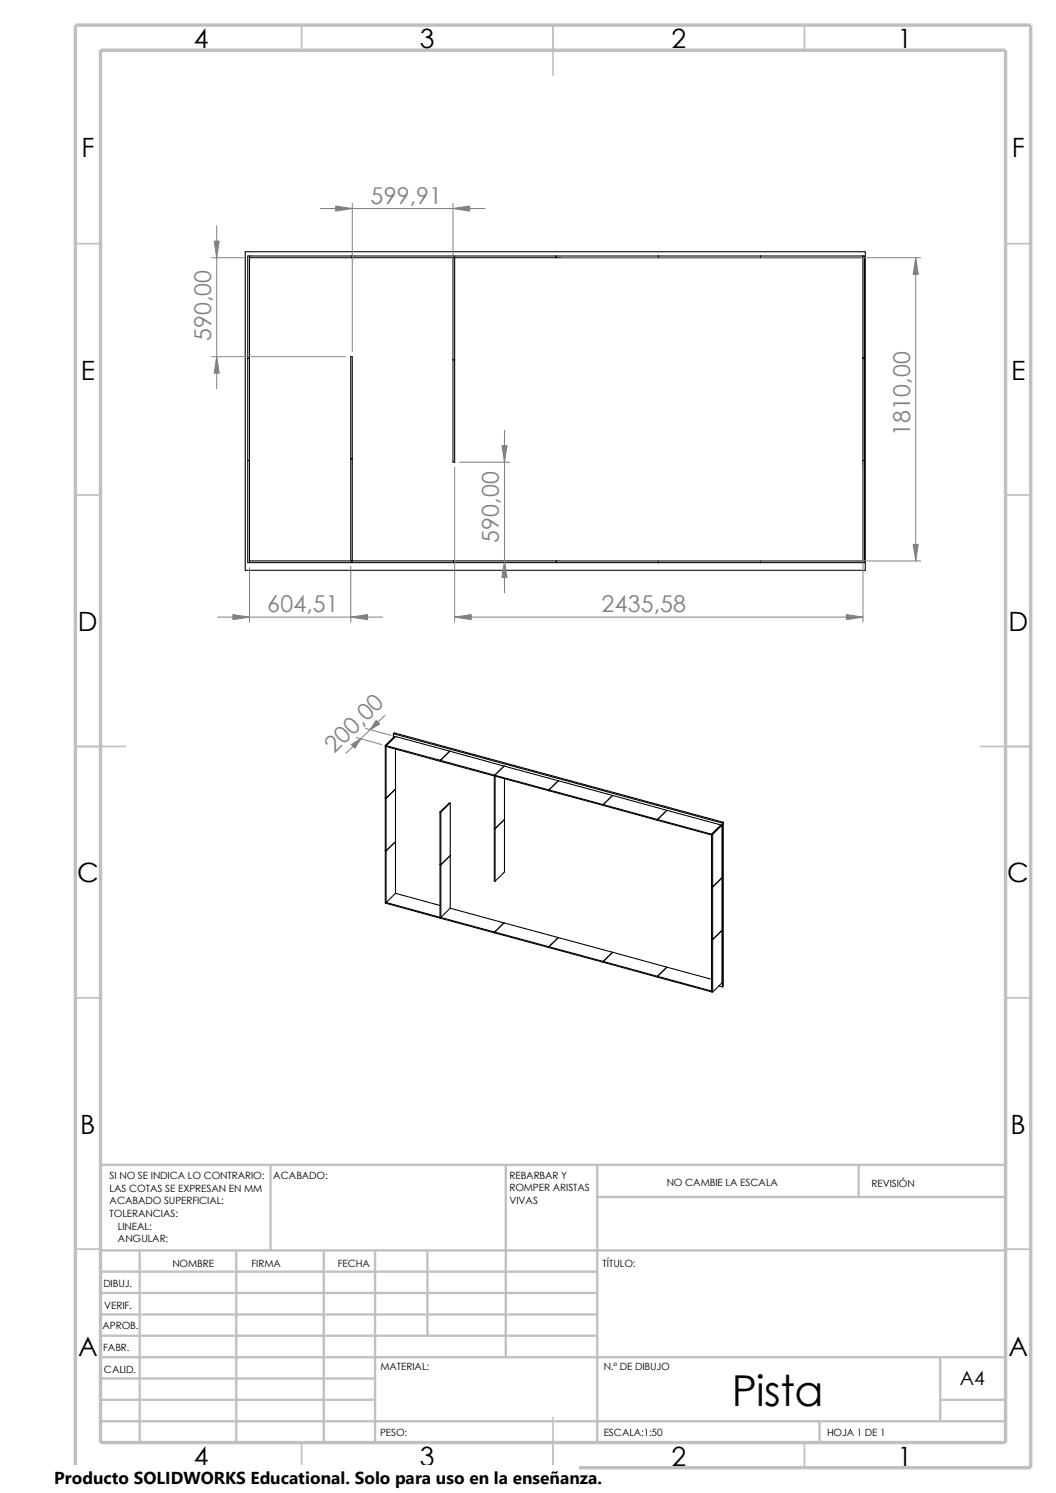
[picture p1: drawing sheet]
<svg xmlns="http://www.w3.org/2000/svg" width="210mm" height="297mm" viewBox="0 0 210 297" stroke-linecap="round" stroke-linejoin="round" font-family="sans-serif">
<g fill="none" stroke="#c0c0c0" stroke-width=".34">
<path d="M60 5v5M110 5v10M160 5v5M15 48.5h5M200 48.5h5M15 98.5h5M200 98.5h5M15 148.5h10M195 148.5h10M15 198.5h5M200 198.5h5M15 248.5h5"/>
<path d="M200 248.5h5M60 287v5M110 282v10M160 287v5"/>
</g>
<g fill="none" stroke="#c0c0c0" stroke-width=".47">
<path d="M53.8 231.7v17.1M100.6 231.7v38.3M118.8 231.7v55.3M118.8 238.1h81.2M170.8 231.7v6.4M200 231.7h-180v55.3M20 253h98.8M20 248.8h180M20 257.2h98.8M27.8 248.8v38.2M47 248.8v38.2M64.4 248.8v38.2"/>
<path d="M74.6 248.8v38.2M85 248.8v16.9M20 261.5h98.8M20 265.7h98.8M20 278.5h54.6M20 270h180M20 274.2h54.6M187 278.5h13M187 270v12.7M20 282.7h180M163 282.7v4.3"/>
</g>
<path d="M15 5h190v287h-190zM20 10h180v277h-180z" fill="none" stroke="#c0c0c0" stroke-width=".68" stroke-linecap="butt"/>
<g fill="none" stroke="#000" stroke-width=".21">
<path d="M48.8 50.1h123.3v63.4h-123.3zM49.3 50.9h122.6v61h-122.6zM49.6 50.9v61M49.6 51.3h122M69.9 50.9v.4M90.1 51.3v40.6h.3v-40.6M90.3 50.9v.4M110.6 50.9v.4M130.9 50.9v.4M151.3 50.9v.4M171.6 50.9v61M49.3 71.2h.3"/>
<path d="M90.1 71.6h.3M171.6 71.2h.3M49.3 91.6h.3M69.8 91.3h.3M171.6 91.6h.3M49.6 111.6h122M69.8 111.6v-40.6h.3v40.6M69.9 111.6v.3M90.3 111.6v.3M110.6 111.6v.3M130.9 111.6v.3M151.3 111.6v.3"/>
<path d="M76.6 148.3v31.4h.2M76.6 148.3h.2M76.8 148.3v31.4M76.8 148.3l10.8 3M76.8 148.5l10.8 3M78.2 146l65.5 17.7M78.2 146l.2-.2 65.4 17.8M78.2 146v.7M78.7 146.5l-1.9 1.8M78.7 146.5l10.8 2.9M78.7 149v28.7M78.7 157l-1.9 1.8-.2-.1"/>
<path d="M78.7 146.5h-.2l-1.9 1.8M87.6 151.3v.2M87.6 151.5l32.4 8.7M87.6 151.3l10.8 2.9M89.5 149.4l-1.9 1.9M89.5 149.4l10.7 3M89.5 159.8l-.1-.1-1.9 1.8M89.5 159.8l-1.8 1.8M89.5 159.8v20.9M98.3 154.3l.2 .1v20.9h-.2zM98.4 154.2v.2M98.4 154.2l21.6 5.9"/>
<path d="M100.2 152.4l21.6 5.8M100.2 152.4l-1.8 1.8M100.3 154.9v18.6l-1.8 1.8M111 155.3l-1.8 1.8v.2M121.8 158.2l-1.8 1.9M121.8 158.2l10.8 3M76.8 179.7l10.8 3M78.7 177.7l-1.9 1.8 10.8 3M78.7 177.7l8.8 2.4M78.7 167.4l-1.9 1.8h-.2M87.5 161.5v21h.2M87.5 161.5l.2 .1"/>
<path d="M87.7 161.6v20.9M89.5 170.2l-1.8 1.8h-.2M100.3 163l-1.8 1.8h-.2M120 160.1v.1M120 160.1l10.8 2.9M120 160.2l10.8 3M130.8 163v.2M130.8 163l10.7 2.9M130.8 163.2l10.7 2.9M132.6 161.2l-1.8 1.8M132.6 161.2l10.8 2.9M141.5 165.9v31.4"/>
<path d="M141.5 165.9l.2 .1M141.7 166v31.4M143.4 164.1l-1.9 1.8M143.4 164.1l.2 .1M143.6 174.6l-1.9 1.8h-.2M143.6 164.2l-1.9 1.8M143.6 164.2v31.3l-1.9 1.9M143.7 163.7v32.6M143.8 163.6l-.1 .1M143.8 163.6v32.6l-.1 .1M87.6 182.5v.2M87.6 182.5l32.4 8.8"/>
<path d="M87.6 182.7l32.4 8.7M89.5 180.7l21.5 5.8M89.5 180.7l-1.8 1.8M100.2 183.6l-1.8 1.8v.2M111 186.5l-1.8 1.8v.2M111 186.5l10.8 2.9M120 191.3v.1M120 191.3l10.8 2.9M120 191.4l10.8 3M121.8 189.4l-1.8 1.9M121.8 189.4l10.8 3M130.8 194.2v.2"/>
<path d="M130.8 194.2l10.7 2.9M130.8 194.4l10.7 2.9M132.6 192.4l-1.8 1.8M132.6 192.4l8.9 2.4M141.5 197.3l.2 .1M143 196.1l.7 .2M143.6 185.1l-1.9 1.8h-.2"/>
</g>
<g fill="none" stroke="#808080" stroke-width=".2">
<path d="M42.1 51.3h6.5M43.1 44.9v32.4M63.7 41.5h32.7M70.1 40.5v29.4M90.1 40.5v30.1M111.6 51.3h71.5M182.1 51.3v60.3M42.1 71h26.6M90.4 92.9v30.9M91.4 91.9h9.9M100.3 85.6v32.3M171.6 92.6v31.2"/>
<path d="M49.6 112.9v10.9M69.8 112.6v11.2M111.6 111.6h71.5M43.3 122.8h32.8M90.4 122.8h81.2M70.9 146.7l5 1.4M72.7 144.9l5.1 1.4M76.6 142.3l-7.8 7.6"/>
</g>
<g fill="#808080" stroke="#808080" stroke-width=".2">
<path d="M69.8 148.1l2-1.1-1.2 1.8z"/>
<path d="M74.8 143.3l.7 .7-1.9 1.2z"/>
<path d="M90.1 41.5l3.3-.5v1z"/>
<path d="M66.8 41l3.3 .5-3.3 .5z"/>
<path d="M42.6 48h1l-.5 3.3z"/>
<path d="M43.1 71l.5 3.3h-1z"/>
<path d="M100.3 111.6l.5 3.3h-1z"/>
<path d="M99.8 88.6h1l-.5 3.3z"/>
<path d="M182.1 51.3l.5 3.3h-1z"/>
<path d="M181.6 108.3h1l-.5 3.3z"/>
<path d="M46.3 122.3l3.3 .5-3.3 .5z"/>
<path d="M69.8 122.8l3.3-.5v1z"/>
<path d="M90.4 122.8l3.3-.5v1z"/>
<path d="M168.3 122.3l3.3 .5-3.3 .5z"/>
</g>
<path d="M10.8 291.5h104.2v5.5h-104.2z" fill="#fff"/>
<text font-size="8.5" x="145.5" y="279.7">Pista</text>
<g font-size="5.3">
<text x="38.5" y="9.6">4</text>
<text x="83.5" y="9.6">3</text>
<text x="133.5" y="9.6">2</text>
<text x="178.5" y="9.6">1</text>
<text x="16.2" y="31.3">F</text>
<text x="201.2" y="31.3">F</text>
<text x="16" y="75.6">E</text>
<text x="201.1" y="75.6">E</text>
<text x="15.5" y="125.6">D</text>
<text x="200.6" y="125.6">D</text>
<text x="15.3" y="175.6">C</text>
<text x="200.3" y="175.6">C</text>
<text x="16" y="225.6">B</text>
<text x="201" y="225.6">B</text>
<text x="15.5" y="269.8">A</text>
<text x="200.5" y="269.8">A</text>
<text x="38.5" y="291.6">4</text>
<text x="83.5" y="291.6">3</text>
<text x="133.5" y="291.6">2</text>
<text x="178.5" y="291.6">1</text>
</g>
<g font-size="4.6" fill="#808080">
<text x="73.7" y="40.6">599,91</text>
<text x="42" y="67.9" transform="rotate(-90 42 67.9)">590,00</text>
<text x="181" y="86.8" transform="rotate(-90 181 86.8)">1810,00</text>
<text x="99.2" y="108" transform="rotate(-90 99.2 108)">590,00</text>
<text x="53.1" y="121.8">604,51</text>
<text x="119.6" y="121.8">2435,58</text>
<text x="66.5" y="150" transform="rotate(-44 66.5 150)">200,00</text>
</g>
<text font-size="3.9" x="190.9" y="275.5">A4</text>
<text font-size="3.4" x="10.8" y="295.2">Producto SOLIDWORKS Educational. Solo para uso en la enseñanza.</text>
<g font-size="2">
<text x="21.8" y="234.6">SI NO SE INDICA LO CONTRARIO:</text>
<text x="21.8" y="237.1">LAS COTAS SE EXPRESAN EN MM</text>
<text x="21.8" y="239.6">ACABADO SUPERFICIAL:</text>
<text x="54.4" y="234.6">ACABADO:</text>
<text x="101.3" y="239.5">VIVAS</text>
<text x="101.3" y="234.5">REBARBAR Y</text>
<text x="101.3" y="237">ROMPER ARISTAS</text>
<text x="132.6" y="236">NO CAMBIE LA ESCALA</text>
<text x="173.3" y="236.2">REVISIÓN</text>
<text x="21.8" y="242.1">TOLERANCIAS:</text>
<text x="23.5" y="244.6">LINEAL:</text>
<text x="23.5" y="247.1">ANGULAR:</text>
<text x="50" y="252">FIRMA</text>
<text x="67.2" y="252">FECHA</text>
<text x="119.8" y="252">TÍTULO:</text>
<text x="20.6" y="256.1">DIBUJ.</text>
<text x="34.3" y="252.1">NOMBRE</text>
<text x="20.7" y="260.4">VERIF.</text>
<text x="20.4" y="264.5">APROB.</text>
<text x="20.5" y="268.8">FABR.</text>
<text x="20.7" y="273.2">CALID.</text>
<text x="75.6" y="272.5">MATERIAL:</text>
<text x="120.1" y="272.5">N.º DE DIBUJO</text>
<text x="75.6" y="285.6">PESO:</text>
<text x="120.1" y="285.6">ESCALA:1:50</text>
<text x="164.5" y="285.6">HOJA 1 DE 1</text>
</g>
</svg>
